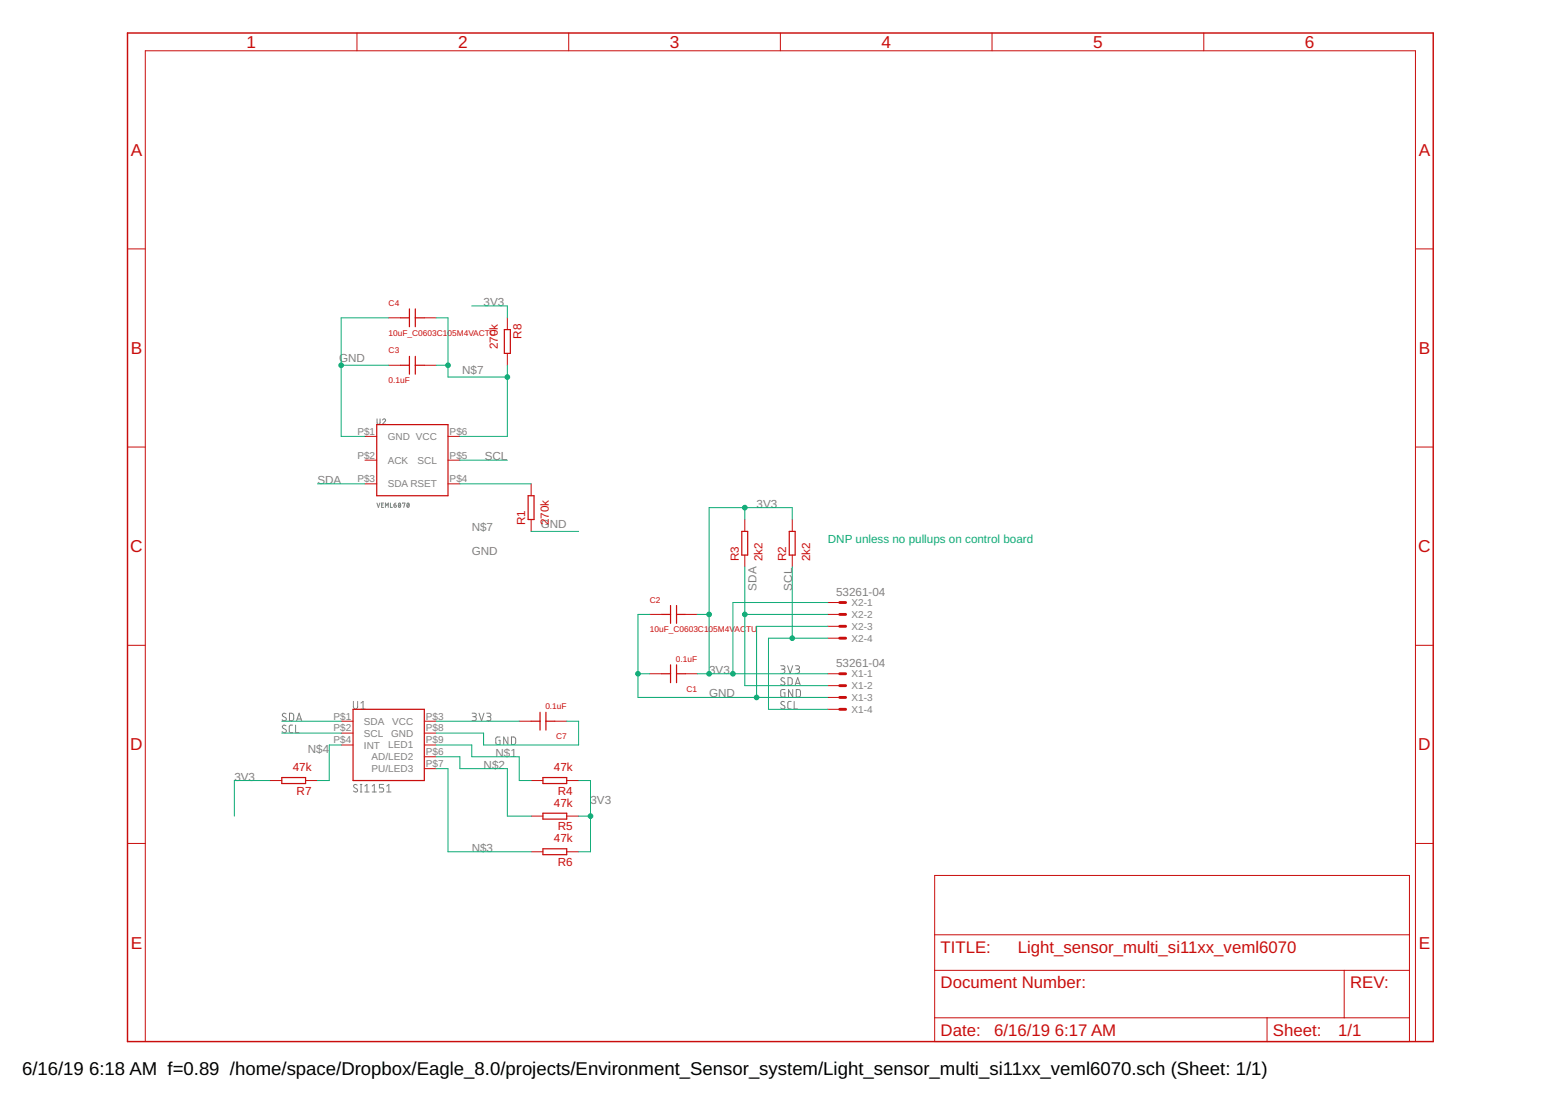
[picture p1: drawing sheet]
<?xml version="1.0" encoding="utf-8"?>
<!DOCTYPE eagle SYSTEM "eagle.dtd">
<eagle version="9.4.0">
<drawing>
<settings>
<setting alwaysvectorfont="yes"/>
<setting verticaltext="up"/>
</settings>
<grid distance="0.1" unitdist="inch" unit="inch" style="lines" multiple="1" display="no" altdistance="0.01" altunitdist="inch" altunit="inch"/>
<schematic xreflabel="%F%N/%S.%C%R" xrefpart="/%S.%C%R">
<libraries>
<library name="daneagle_db8.0">
<symbols>
<symbol name="CAP_NP">
<pin name="P$1" x="-5.08" y="0" visible="off" length="short" direction="pas"/>
<pin name="P$2" x="5.08" y="0" visible="off" length="short" direction="pas" rot="R180"/>
<wire x1="-0.635" y1="1.905" x2="-0.635" y2="0" width="0.254" layer="94"/>
<wire x1="-0.635" y1="0" x2="-0.635" y2="-1.905" width="0.254" layer="94"/>
<wire x1="0.635" y1="1.905" x2="0.635" y2="0" width="0.254" layer="94"/>
<wire x1="0.635" y1="0" x2="0.635" y2="-1.905" width="0.254" layer="94"/>
<wire x1="2.54" y1="0" x2="0.635" y2="0" width="0.254" layer="94"/>
<wire x1="-2.54" y1="0" x2="-0.635" y2="0" width="0.254" layer="94"/>
<text x="-5.08" y="2.54" size="1.27" layer="94">&gt;NAME</text>
<text x="-5.08" y="-3.81" size="1.27" layer="94">&gt;VALUE</text>
</symbol>
<symbol name="SI1151-AB00_AMBIENT_LIGHT">
<pin name="SDA" x="-10.16" y="2.54" length="short"/>
<pin name="SCL" x="-10.16" y="0" length="short"/>
<pin name="INT" x="-10.16" y="-2.54" length="short" direction="out"/>
<pin name="LED1" x="10.16" y="-2.54" length="short" direction="out" rot="R180"/>
<pin name="GND" x="10.16" y="0" length="short" direction="pwr" rot="R180"/>
<pin name="VCC" x="10.16" y="2.54" length="short" direction="pwr" rot="R180"/>
<wire x1="-7.62" y1="5.08" x2="-7.62" y2="-10.16" width="0.254" layer="94"/>
<wire x1="-7.62" y1="-10.16" x2="7.62" y2="-10.16" width="0.254" layer="94"/>
<wire x1="7.62" y1="-10.16" x2="7.62" y2="5.08" width="0.254" layer="94"/>
<wire x1="7.62" y1="5.08" x2="-7.62" y2="5.08" width="0.254" layer="94"/>
<pin name="AD/LED2" x="10.16" y="-5.08" length="short" direction="in" rot="R180"/>
<pin name="PU/LED3" x="10.16" y="-7.62" length="short" direction="in" rot="R180"/>
<text x="-7.62" y="5.08" size="1.778" layer="95" font="vector">&gt;NAME</text>
<text x="-7.62" y="-12.7" size="1.778" layer="96" font="vector">&gt;VALUE</text>
</symbol>
<symbol name="RESISTOR">
<pin name="P$1" x="-5.08" y="0" visible="off" length="short" direction="pas" swaplevel="1"/>
<pin name="P$2" x="5.08" y="0" visible="off" length="short" direction="pas" swaplevel="1" rot="R180"/>
<wire x1="-2.54" y1="0.635" x2="-2.54" y2="-0.635" width="0.254" layer="94"/>
<wire x1="-2.54" y1="-0.635" x2="2.54" y2="-0.635" width="0.254" layer="94"/>
<wire x1="2.54" y1="-0.635" x2="2.54" y2="0.635" width="0.254" layer="94"/>
<wire x1="2.54" y1="0.635" x2="-2.54" y2="0.635" width="0.254" layer="94"/>
<text x="-3.81" y="1.27" size="1.778" layer="94">&gt;NAME</text>
<text x="-3.81" y="-3.81" size="1.778" layer="94">&gt;VALUE</text>
</symbol>
<symbol name="VEML6070">
<pin name="GND" x="-10.16" y="5.08" length="short" direction="pwr"/>
<pin name="ACK" x="-10.16" y="0" length="short" direction="out"/>
<pin name="SDA" x="-10.16" y="-5.08" length="short"/>
<pin name="RSET" x="10.16" y="-5.08" length="short" direction="pas" rot="R180"/>
<pin name="SCL" x="10.16" y="0" length="short" direction="in" rot="R180"/>
<pin name="VCC" x="10.16" y="5.08" length="short" direction="pwr" rot="R180"/>
<wire x1="-7.62" y1="7.62" x2="-7.62" y2="-7.62" width="0.254" layer="94"/>
<wire x1="-7.62" y1="-7.62" x2="7.62" y2="-7.62" width="0.254" layer="94"/>
<wire x1="7.62" y1="-7.62" x2="7.62" y2="7.62" width="0.254" layer="94"/>
<wire x1="7.62" y1="7.62" x2="-7.62" y2="7.62" width="0.254" layer="94"/>
<text x="-7.62" y="7.62" size="1.27" layer="95" font="vector">&gt;NAME</text>
<text x="-7.62" y="-10.16" size="1.016" layer="96" font="vector">&gt;VALUE</text>
</symbol>
</symbols>
<devicesets>
<deviceset name="CAP_NP" prefix="C" uservalue="yes">
<gates>
<gate name="G$1" symbol="CAP_NP" x="0" y="0"/>
</gates>
<devices>
<device name="_0603" package="SMD_0603">
<connects>
<connect gate="G$1" pin="P$1" pad="P$1"/>
<connect gate="G$1" pin="P$2" pad="P$2"/>
</connects>
<technologies>
<technology name=""/>
</technologies>
</device>
<device name="_1206" package="SMD_1206">
<connects>
<connect gate="G$1" pin="P$1" pad="P$1"/>
<connect gate="G$1" pin="P$2" pad="P$2"/>
</connects>
<technologies>
<technology name=""/>
</technologies>
</device>
<device name="_0402" package="SMD_0402">
<connects>
<connect gate="G$1" pin="P$1" pad="P$1"/>
<connect gate="G$1" pin="P$2" pad="P$2"/>
</connects>
<technologies>
<technology name=""/>
</technologies>
</device>
<device name="_0805" package="SMD_0805">
<connects>
<connect gate="G$1" pin="P$1" pad="P$1"/>
<connect gate="G$1" pin="P$2" pad="P$2"/>
</connects>
<technologies>
<technology name=""/>
</technologies>
</device>
<device name="_1812" package="SMD_1812">
<connects>
<connect gate="G$1" pin="P$1" pad="P$1"/>
<connect gate="G$1" pin="P$2" pad="P$2"/>
</connects>
<technologies>
<technology name=""/>
</technologies>
</device>
<device name="_1210" package="SMD_1210">
<connects>
<connect gate="G$1" pin="P$1" pad="P$1"/>
<connect gate="G$1" pin="P$2" pad="P$2"/>
</connects>
<technologies>
<technology name=""/>
</technologies>
</device>
</devices>
</deviceset>
<deviceset name="SI1151_AB00" prefix="U">
<gates>
<gate name="G$1" symbol="SI1151-AB00_AMBIENT_LIGHT" x="0" y="2.54"/>
</gates>
<devices>
<device name="_DFN10" package="QFN10">
<connects>
<connect gate="G$1" pin="AD/LED2" pad="P$6"/>
<connect gate="G$1" pin="GND" pad="P$8"/>
<connect gate="G$1" pin="INT" pad="P$4"/>
<connect gate="G$1" pin="LED1" pad="P$9"/>
<connect gate="G$1" pin="PU/LED3" pad="P$7"/>
<connect gate="G$1" pin="SCL" pad="P$2"/>
<connect gate="G$1" pin="SDA" pad="P$1"/>
<connect gate="G$1" pin="VCC" pad="P$3"/>
</connects>
<technologies>
<technology name=""/>
</technologies>
</device>
</devices>
</deviceset>
<deviceset name="VEML6070" prefix="U">
<gates>
<gate name="G$1" symbol="VEML6070" x="0" y="0"/>
</gates>
<devices>
<device name="_OPLGA" package="OPLGA-6">
<connects>
<connect gate="G$1" pin="ACK" pad="P$2"/>
<connect gate="G$1" pin="GND" pad="P$1"/>
<connect gate="G$1" pin="RSET" pad="P$4"/>
<connect gate="G$1" pin="SCL" pad="P$5"/>
<connect gate="G$1" pin="SDA" pad="P$3"/>
<connect gate="G$1" pin="VCC" pad="P$6"/>
</connects>
<technologies>
<technology name=""/>
</technologies>
</device>
</devices>
</deviceset>
<deviceset name="RESISTOR" prefix="R" uservalue="yes">
<gates>
<gate name="G$1" symbol="RESISTOR" x="0" y="0"/>
</gates>
<devices>
<device name="_0603" package="SMD_0603">
<connects>
<connect gate="G$1" pin="P$1" pad="P$1"/>
<connect gate="G$1" pin="P$2" pad="P$2"/>
</connects>
<technologies>
<technology name=""/>
</technologies>
</device>
<device name="_1206" package="SMD_1206">
<connects>
<connect gate="G$1" pin="P$1" pad="P$1"/>
<connect gate="G$1" pin="P$2" pad="P$2"/>
</connects>
<technologies>
<technology name=""/>
</technologies>
</device>
<device name="_0402" package="SMD_0402">
<connects>
<connect gate="G$1" pin="P$1" pad="P$1"/>
<connect gate="G$1" pin="P$2" pad="P$2"/>
</connects>
<technologies>
<technology name=""/>
</technologies>
</device>
<device name="_2010" package="SMD_2010">
<connects>
<connect gate="G$1" pin="P$1" pad="P$1"/>
<connect gate="G$1" pin="P$2" pad="P$2"/>
</connects>
<technologies>
<technology name=""/>
</technologies>
</device>
<device name="_0805" package="SMD_0805">
<connects>
<connect gate="G$1" pin="P$1" pad="P$1"/>
<connect gate="G$1" pin="P$2" pad="P$2"/>
</connects>
<technologies>
<technology name=""/>
</technologies>
</device>
<device name="_2512" package="SMD_2512">
<connects>
<connect gate="G$1" pin="P$1" pad="P$1"/>
<connect gate="G$1" pin="P$2" pad="P$2"/>
</connects>
<technologies>
<technology name=""/>
</technologies>
</device>
<device name="PTH_300" package="RES_1/4W_PTH_300">
<connects>
<connect gate="G$1" pin="P$1" pad="1"/>
<connect gate="G$1" pin="P$2" pad="2"/>
</connects>
<technologies>
<technology name=""/>
</technologies>
</device>
<device name="_PTH_350" package="RES_1/4W_PTH_350">
<connects>
<connect gate="G$1" pin="P$1" pad="1"/>
<connect gate="G$1" pin="P$2" pad="2"/>
</connects>
<technologies>
<technology name=""/>
</technologies>
</device>
<device name="_PTH_400" package="RES_1/4W_PTH_400">
<connects>
<connect gate="G$1" pin="P$1" pad="1"/>
<connect gate="G$1" pin="P$2" pad="2"/>
</connects>
<technologies>
<technology name=""/>
</technologies>
</device>
</devices>
</deviceset>
</devicesets>
</library>
<library name="frames">
<symbols>
<symbol name="FRAME_A_L">
<frame x1="0" y1="0" x2="279.4" y2="215.9" columns="6" rows="5" layer="94" border-bottom="no"/>
</symbol>
<symbol name="DOCFIELD">
<wire x1="0" y1="0" x2="71.12" y2="0" width="0.1016" layer="94"/>
<wire x1="101.6" y1="15.24" x2="87.63" y2="15.24" width="0.1016" layer="94"/>
<wire x1="0" y1="0" x2="0" y2="5.08" width="0.1016" layer="94"/>
<wire x1="0" y1="5.08" x2="71.12" y2="5.08" width="0.1016" layer="94"/>
<wire x1="0" y1="5.08" x2="0" y2="15.24" width="0.1016" layer="94"/>
<wire x1="101.6" y1="15.24" x2="101.6" y2="5.08" width="0.1016" layer="94"/>
<wire x1="71.12" y1="5.08" x2="71.12" y2="0" width="0.1016" layer="94"/>
<wire x1="71.12" y1="5.08" x2="87.63" y2="5.08" width="0.1016" layer="94"/>
<wire x1="71.12" y1="0" x2="101.6" y2="0" width="0.1016" layer="94"/>
<wire x1="87.63" y1="15.24" x2="87.63" y2="5.08" width="0.1016" layer="94"/>
<wire x1="87.63" y1="15.24" x2="0" y2="15.24" width="0.1016" layer="94"/>
<wire x1="87.63" y1="5.08" x2="101.6" y2="5.08" width="0.1016" layer="94"/>
<wire x1="101.6" y1="5.08" x2="101.6" y2="0" width="0.1016" layer="94"/>
<wire x1="0" y1="15.24" x2="0" y2="22.86" width="0.1016" layer="94"/>
<wire x1="101.6" y1="35.56" x2="0" y2="35.56" width="0.1016" layer="94"/>
<wire x1="101.6" y1="35.56" x2="101.6" y2="22.86" width="0.1016" layer="94"/>
<wire x1="0" y1="22.86" x2="101.6" y2="22.86" width="0.1016" layer="94"/>
<wire x1="0" y1="22.86" x2="0" y2="35.56" width="0.1016" layer="94"/>
<wire x1="101.6" y1="22.86" x2="101.6" y2="15.24" width="0.1016" layer="94"/>
<text x="1.27" y="1.27" size="2.54" layer="94">Date:</text>
<text x="12.7" y="1.27" size="2.54" layer="94">&gt;LAST_DATE_TIME</text>
<text x="72.39" y="1.27" size="2.54" layer="94">Sheet:</text>
<text x="86.36" y="1.27" size="2.54" layer="94">&gt;SHEET</text>
<text x="88.9" y="11.43" size="2.54" layer="94">REV:</text>
<text x="1.27" y="19.05" size="2.54" layer="94">TITLE:</text>
<text x="1.27" y="11.43" size="2.54" layer="94">Document Number:</text>
<text x="17.78" y="19.05" size="2.54" layer="94">&gt;DRAWING_NAME</text>
</symbol>
</symbols>
<devicesets>
<deviceset name="FRAME_A_L" prefix="FRAME" uservalue="yes">
<gates>
<gate name="G$1" symbol="FRAME_A_L" x="0" y="0" addlevel="always"/>
<gate name="G$2" symbol="DOCFIELD" x="172.72" y="0" addlevel="always"/>
</gates>
<devices>
<device name="">
<technologies>
<technology name=""/>
</technologies>
</device>
</devices>
</deviceset>
</devicesets>
</library>
<library name="con-molex">
<symbols>
<symbol name="MV">
<wire x1="1.27" y1="0" x2="0" y2="0" width="0.6096" layer="94"/>
<text x="2.54" y="-0.762" size="1.524" layer="95">&gt;NAME</text>
<text x="-0.762" y="1.397" size="1.778" layer="96">&gt;VALUE</text>
<pin name="S" x="-2.54" y="0" visible="off" length="short" direction="pas"/>
</symbol>
<symbol name="M">
<wire x1="1.27" y1="0" x2="0" y2="0" width="0.6096" layer="94"/>
<text x="2.54" y="-0.762" size="1.524" layer="95">&gt;NAME</text>
<pin name="S" x="-2.54" y="0" visible="off" length="short" direction="pas"/>
</symbol>
</symbols>
<devicesets>
<deviceset name="53?-04" prefix="X">
<gates>
<gate name="-1" symbol="MV" x="0" y="2.54" addlevel="always" swaplevel="1"/>
<gate name="-2" symbol="M" x="0" y="0" addlevel="always" swaplevel="1"/>
<gate name="-3" symbol="M" x="0" y="-2.54" addlevel="always" swaplevel="1"/>
<gate name="-4" symbol="M" x="0" y="-5.08" addlevel="always" swaplevel="1"/>
</gates>
<devices>
<device name="047" package="53047-04">
<connects>
<connect gate="-1" pin="S" pad="1"/>
<connect gate="-2" pin="S" pad="2"/>
<connect gate="-3" pin="S" pad="3"/>
<connect gate="-4" pin="S" pad="4"/>
</connects>
<package3dinstances>
<package3dinstance package3d_urn="urn:adsk.eagle:package:8078513/1"/>
</package3dinstances>
<technologies>
<technology name="">
<attribute name="MF" value="WALDOM/MOLEX" constant="no"/>
<attribute name="MPN" value="53047-0410" constant="no"/>
<attribute name="OC_FARNELL" value="9733060" constant="no"/>
<attribute name="OC_NEWARK" value="38C9900" constant="no"/>
</technology>
</technologies>
</device>
<device name="048" package="53048-04">
<connects>
<connect gate="-1" pin="S" pad="1"/>
<connect gate="-2" pin="S" pad="2"/>
<connect gate="-3" pin="S" pad="3"/>
<connect gate="-4" pin="S" pad="4"/>
</connects>
<package3dinstances>
<package3dinstance package3d_urn="urn:adsk.eagle:package:8078564/1"/>
</package3dinstances>
<technologies>
<technology name="">
<attribute name="MF" value="MOLEX" constant="no"/>
<attribute name="MPN" value="53048-0410" constant="no"/>
<attribute name="OC_FARNELL" value="1462887" constant="no"/>
<attribute name="OC_NEWARK" value="57H4721" constant="no"/>
</technology>
</technologies>
</device>
<device name="261" package="53261-04">
<connects>
<connect gate="-1" pin="S" pad="1"/>
<connect gate="-2" pin="S" pad="2"/>
<connect gate="-3" pin="S" pad="3"/>
<connect gate="-4" pin="S" pad="4"/>
</connects>
<package3dinstances>
<package3dinstance package3d_urn="urn:adsk.eagle:package:8078535/1"/>
</package3dinstances>
<technologies>
<technology name="">
<attribute name="MF" value="MOLEX" constant="no"/>
<attribute name="MPN" value="" constant="no"/>
<attribute name="OC_FARNELL" value="1125374" constant="no"/>
<attribute name="OC_NEWARK" value="unknown" constant="no"/>
</technology>
</technologies>
</device>
<device name="398" package="53398-04">
<connects>
<connect gate="-1" pin="S" pad="1"/>
<connect gate="-2" pin="S" pad="2"/>
<connect gate="-3" pin="S" pad="3"/>
<connect gate="-4" pin="S" pad="4"/>
</connects>
<package3dinstances>
<package3dinstance package3d_urn="urn:adsk.eagle:package:8078549/1"/>
</package3dinstances>
<technologies>
<technology name="">
<attribute name="MF" value="MOLEX" constant="no"/>
<attribute name="MPN" value="" constant="no"/>
<attribute name="OC_FARNELL" value="1125367" constant="no"/>
<attribute name="OC_NEWARK" value="unknown" constant="no"/>
</technology>
</technologies>
</device>
</devices>
</deviceset>
</devicesets>
</library>
</libraries>
<attributes>
</attributes>
<variantdefs>
</variantdefs>
<classes>
<class number="0" name="default" width="0" drill="0">
</class>
</classes>
<parts>
<part name="FRAME1" library="frames" deviceset="FRAME_A_L" device=""/>
<part name="C1" library="daneagle_db8.0" deviceset="CAP_NP" device="_0402" value="0.1uF"/>
<part name="C2" library="daneagle_db8.0" deviceset="CAP_NP" device="_1206" value="10uF_C0603C105M4VACTU"/>
<part name="X1" library="con-molex" deviceset="53?-04" device="261" package3d_urn="urn:adsk.eagle:package:8078535/1"/>
<part name="C3" library="daneagle_db8.0" deviceset="CAP_NP" device="_0402" value="0.1uF"/>
<part name="C7" library="daneagle_db8.0" deviceset="CAP_NP" device="_0402" value="0.1uF"/>
<part name="X2" library="con-molex" deviceset="53?-04" device="261" package3d_urn="urn:adsk.eagle:package:8078535/1"/>
<part name="U1" library="daneagle_db8.0" deviceset="SI1151_AB00" device="_DFN10" value="SI1151"/>
<part name="U2" library="daneagle_db8.0" deviceset="VEML6070" device="_OPLGA" value="VEML6070"/>
<part name="R1" library="daneagle_db8.0" deviceset="RESISTOR" device="_0402" value="270k"/>
<part name="R2" library="daneagle_db8.0" deviceset="RESISTOR" device="_0402" value="2k2"/>
<part name="R3" library="daneagle_db8.0" deviceset="RESISTOR" device="_0402" value="2k2"/>
<part name="R4" library="daneagle_db8.0" deviceset="RESISTOR" device="_0402" value="47k"/>
<part name="R5" library="daneagle_db8.0" deviceset="RESISTOR" device="_0402" value="47k"/>
<part name="R6" library="daneagle_db8.0" deviceset="RESISTOR" device="_0402" value="47k"/>
<part name="R7" library="daneagle_db8.0" deviceset="RESISTOR" device="_0402" value="47k"/>
<part name="R8" library="daneagle_db8.0" deviceset="RESISTOR" device="_0402" value="270k"/>
<part name="C4" library="daneagle_db8.0" deviceset="CAP_NP" device="_1206" value="10uF_C0603C105M4VACTU"/>
</parts>
<sheets>
<sheet>
<plain>
</plain>
<instances>
<instance part="FRAME1" gate="G$1" x="0" y="0" smashed="yes"/>
<instance part="FRAME1" gate="G$2" x="172.72" y="0" smashed="yes">
<attribute name="LAST_DATE_TIME" x="185.42" y="1.27" size="2.54" layer="94"/>
<attribute name="SHEET" x="259.08" y="1.27" size="2.54" layer="94"/>
<attribute name="DRAWING_NAME" x="190.5" y="19.05" size="2.54" layer="94"/>
</instance>
<instance part="C1" gate="G$1" x="116.84" y="78.74" smashed="yes" rot="R180">
<attribute name="NAME" x="121.92" y="76.2" size="1.27" layer="94" rot="R180"/>
<attribute name="VALUE" x="121.92" y="82.55" size="1.27" layer="94" rot="R180"/>
</instance>
<instance part="C2" gate="G$1" x="116.84" y="91.44" smashed="yes">
<attribute name="NAME" x="111.76" y="93.98" size="1.27" layer="94"/>
<attribute name="VALUE" x="111.76" y="87.63" size="1.27" layer="94"/>
</instance>
<instance part="X1" gate="-1" x="152.4" y="78.74" smashed="yes">
<attribute name="NAME" x="154.94" y="77.978" size="1.524" layer="95"/>
<attribute name="VALUE" x="151.638" y="80.137" size="1.778" layer="96"/>
</instance>
<instance part="X1" gate="-2" x="152.4" y="76.2" smashed="yes">
<attribute name="NAME" x="154.94" y="75.438" size="1.524" layer="95"/>
</instance>
<instance part="X1" gate="-3" x="152.4" y="73.66" smashed="yes">
<attribute name="NAME" x="154.94" y="72.898" size="1.524" layer="95"/>
</instance>
<instance part="X1" gate="-4" x="152.4" y="71.12" smashed="yes">
<attribute name="NAME" x="154.94" y="70.358" size="1.524" layer="95"/>
</instance>
<instance part="C3" gate="G$1" x="60.96" y="144.78" smashed="yes">
<attribute name="NAME" x="55.88" y="147.32" size="1.27" layer="94"/>
<attribute name="VALUE" x="55.88" y="140.97" size="1.27" layer="94"/>
</instance>
<instance part="C7" gate="G$1" x="88.9" y="68.58" smashed="yes" rot="R180">
<attribute name="NAME" x="93.98" y="66.04" size="1.27" layer="94" rot="R180"/>
<attribute name="VALUE" x="93.98" y="72.39" size="1.27" layer="94" rot="R180"/>
</instance>
<instance part="X2" gate="-1" x="152.4" y="93.98" smashed="yes">
<attribute name="NAME" x="154.94" y="93.218" size="1.524" layer="95"/>
<attribute name="VALUE" x="151.638" y="95.377" size="1.778" layer="96"/>
</instance>
<instance part="X2" gate="-2" x="152.4" y="91.44" smashed="yes">
<attribute name="NAME" x="154.94" y="90.678" size="1.524" layer="95"/>
</instance>
<instance part="X2" gate="-3" x="152.4" y="88.9" smashed="yes">
<attribute name="NAME" x="154.94" y="88.138" size="1.524" layer="95"/>
</instance>
<instance part="X2" gate="-4" x="152.4" y="86.36" smashed="yes">
<attribute name="NAME" x="154.94" y="85.598" size="1.524" layer="95"/>
</instance>
<instance part="U1" gate="G$1" x="55.88" y="66.04" smashed="yes">
<attribute name="NAME" x="48.26" y="71.12" size="1.778" layer="95" font="vector"/>
<attribute name="VALUE" x="48.26" y="53.34" size="1.778" layer="96" font="vector"/>
</instance>
<instance part="U2" gate="G$1" x="60.96" y="124.46" smashed="yes">
<attribute name="NAME" x="53.34" y="132.08" size="1.27" layer="95" font="vector"/>
<attribute name="VALUE" x="53.34" y="114.3" size="1.016" layer="96" font="vector"/>
</instance>
<instance part="R1" gate="G$1" x="86.36" y="114.3" smashed="yes" rot="R90">
<attribute name="NAME" x="85.09" y="110.49" size="1.778" layer="94" rot="R90"/>
<attribute name="VALUE" x="90.17" y="110.49" size="1.778" layer="94" rot="R90"/>
</instance>
<instance part="R2" gate="G$1" x="142.24" y="106.68" smashed="yes" rot="R90">
<attribute name="NAME" x="140.97" y="102.87" size="1.778" layer="94" rot="R90"/>
<attribute name="VALUE" x="146.05" y="102.87" size="1.778" layer="94" rot="R90"/>
</instance>
<instance part="R3" gate="G$1" x="132.08" y="106.68" smashed="yes" rot="R90">
<attribute name="NAME" x="130.81" y="102.87" size="1.778" layer="94" rot="R90"/>
<attribute name="VALUE" x="135.89" y="102.87" size="1.778" layer="94" rot="R90"/>
</instance>
<instance part="R4" gate="G$1" x="91.44" y="55.88" smashed="yes" rot="R180">
<attribute name="NAME" x="95.25" y="54.61" size="1.778" layer="94" rot="R180"/>
<attribute name="VALUE" x="95.25" y="59.69" size="1.778" layer="94" rot="R180"/>
</instance>
<instance part="R5" gate="G$1" x="91.44" y="48.26" smashed="yes" rot="R180">
<attribute name="NAME" x="95.25" y="46.99" size="1.778" layer="94" rot="R180"/>
<attribute name="VALUE" x="95.25" y="52.07" size="1.778" layer="94" rot="R180"/>
</instance>
<instance part="R6" gate="G$1" x="91.44" y="40.64" smashed="yes" rot="R180">
<attribute name="NAME" x="95.25" y="39.37" size="1.778" layer="94" rot="R180"/>
<attribute name="VALUE" x="95.25" y="44.45" size="1.778" layer="94" rot="R180"/>
</instance>
<instance part="R7" gate="G$1" x="35.56" y="55.88" smashed="yes" rot="R180">
<attribute name="NAME" x="39.37" y="54.61" size="1.778" layer="94" rot="R180"/>
<attribute name="VALUE" x="39.37" y="59.69" size="1.778" layer="94" rot="R180"/>
</instance>
<instance part="R8" gate="G$1" x="81.28" y="149.86" smashed="yes" rot="R270">
<attribute name="NAME" x="82.55" y="153.67" size="1.778" layer="94" rot="R270"/>
<attribute name="VALUE" x="77.47" y="153.67" size="1.778" layer="94" rot="R270"/>
</instance>
<instance part="C4" gate="G$1" x="60.96" y="154.94" smashed="yes">
<attribute name="NAME" x="55.88" y="157.48" size="1.27" layer="94"/>
<attribute name="VALUE" x="55.88" y="151.13" size="1.27" layer="94"/>
</instance>
</instances>
<busses>
</busses>
<nets>
<net name="3V3" class="0">
<segment>
<label x="139.7" y="78.74" size="1.778" layer="95" font="vector"/>
<pinref part="C1" gate="G$1" pin="P$1"/>
<wire x1="149.86" y1="78.74" x2="129.54" y2="78.74" width="0.1524" layer="91"/>
<pinref part="C2" gate="G$1" pin="P$2"/>
<wire x1="129.54" y1="78.74" x2="124.46" y2="78.74" width="0.1524" layer="91"/>
<wire x1="124.46" y1="78.74" x2="121.92" y2="78.74" width="0.1524" layer="91"/>
<wire x1="121.92" y1="91.44" x2="124.46" y2="91.44" width="0.1524" layer="91"/>
<wire x1="124.46" y1="91.44" x2="124.46" y2="78.74" width="0.1524" layer="91"/>
<junction x="124.46" y="78.74"/>
<label x="124.46" y="78.74" size="1.778" layer="95"/>
<pinref part="X1" gate="-1" pin="S"/>
<pinref part="X2" gate="-1" pin="S"/>
<wire x1="149.86" y1="93.98" x2="129.54" y2="93.98" width="0.1524" layer="91"/>
<wire x1="129.54" y1="93.98" x2="129.54" y2="78.74" width="0.1524" layer="91"/>
<junction x="129.54" y="78.74"/>
<wire x1="124.46" y1="91.44" x2="124.46" y2="114.3" width="0.1524" layer="91"/>
<junction x="124.46" y="91.44"/>
<pinref part="R3" gate="G$1" pin="P$2"/>
<wire x1="132.08" y1="111.76" x2="132.08" y2="114.3" width="0.1524" layer="91"/>
<wire x1="132.08" y1="114.3" x2="142.24" y2="114.3" width="0.1524" layer="91"/>
<pinref part="R2" gate="G$1" pin="P$2"/>
<wire x1="142.24" y1="114.3" x2="142.24" y2="111.76" width="0.1524" layer="91"/>
<wire x1="124.46" y1="114.3" x2="132.08" y2="114.3" width="0.1524" layer="91"/>
<junction x="132.08" y="114.3"/>
<label x="134.62" y="114.3" size="1.778" layer="95"/>
</segment>
<segment>
<wire x1="83.82" y1="68.58" x2="66.04" y2="68.58" width="0.1524" layer="91"/>
<label x="73.66" y="68.58" size="1.778" layer="95" font="vector"/>
<pinref part="C7" gate="G$1" pin="P$2"/>
<pinref part="U1" gate="G$1" pin="VCC"/>
</segment>
<segment>
<wire x1="73.66" y1="157.48" x2="81.28" y2="157.48" width="0.1524" layer="91"/>
<wire x1="81.28" y1="157.48" x2="81.28" y2="154.94" width="0.1524" layer="91"/>
<pinref part="R8" gate="G$1" pin="P$1"/>
<label x="76.2" y="157.48" size="1.778" layer="95"/>
</segment>
<segment>
<wire x1="96.52" y1="55.88" x2="99.06" y2="55.88" width="0.1524" layer="91"/>
<wire x1="99.06" y1="55.88" x2="99.06" y2="48.26" width="0.1524" layer="91"/>
<wire x1="99.06" y1="48.26" x2="99.06" y2="40.64" width="0.1524" layer="91"/>
<wire x1="96.52" y1="48.26" x2="99.06" y2="48.26" width="0.1524" layer="91"/>
<junction x="99.06" y="48.26"/>
<label x="99.06" y="50.8" size="1.778" layer="95"/>
<wire x1="99.06" y1="40.64" x2="96.52" y2="40.64" width="0.1524" layer="91"/>
<pinref part="R4" gate="G$1" pin="P$1"/>
<pinref part="R5" gate="G$1" pin="P$1"/>
<pinref part="R6" gate="G$1" pin="P$1"/>
</segment>
<segment>
<label x="22.86" y="55.88" size="1.778" layer="95"/>
<wire x1="22.86" y1="55.88" x2="22.86" y2="48.26" width="0.1524" layer="91"/>
<wire x1="22.86" y1="55.88" x2="30.48" y2="55.88" width="0.1524" layer="91"/>
<pinref part="R7" gate="G$1" pin="P$2"/>
</segment>
</net>
<net name="SDA" class="0">
<segment>
<wire x1="132.08" y1="76.2" x2="149.86" y2="76.2" width="0.1524" layer="91"/>
<label x="139.7" y="76.2" size="1.778" layer="95" font="vector"/>
<pinref part="X1" gate="-2" pin="S"/>
<pinref part="X2" gate="-2" pin="S"/>
<wire x1="149.86" y1="91.44" x2="132.08" y2="91.44" width="0.1524" layer="91"/>
<wire x1="132.08" y1="91.44" x2="132.08" y2="76.2" width="0.1524" layer="91"/>
<pinref part="R3" gate="G$1" pin="P$1"/>
<wire x1="132.08" y1="91.44" x2="132.08" y2="101.6" width="0.1524" layer="91"/>
<junction x="132.08" y="91.44"/>
<label x="134.62" y="96.52" size="1.778" layer="95" rot="R90"/>
</segment>
<segment>
<wire x1="33.02" y1="68.58" x2="45.72" y2="68.58" width="0.1524" layer="91"/>
<label x="33.02" y="68.58" size="1.778" layer="95" font="vector"/>
<pinref part="U1" gate="G$1" pin="SDA"/>
</segment>
<segment>
<wire x1="40.64" y1="119.38" x2="50.8" y2="119.38" width="0.1524" layer="91"/>
<label x="40.64" y="119.38" size="1.778" layer="95"/>
<pinref part="U2" gate="G$1" pin="SDA"/>
</segment>
</net>
<net name="GND" class="0">
<segment>
<label x="139.7" y="73.66" size="1.778" layer="95" font="vector"/>
<pinref part="C1" gate="G$1" pin="P$2"/>
<wire x1="111.76" y1="78.74" x2="109.22" y2="78.74" width="0.1524" layer="91"/>
<wire x1="109.22" y1="78.74" x2="109.22" y2="73.66" width="0.1524" layer="91"/>
<wire x1="109.22" y1="73.66" x2="134.62" y2="73.66" width="0.1524" layer="91"/>
<pinref part="C2" gate="G$1" pin="P$1"/>
<wire x1="134.62" y1="73.66" x2="149.86" y2="73.66" width="0.1524" layer="91"/>
<wire x1="111.76" y1="91.44" x2="109.22" y2="91.44" width="0.1524" layer="91"/>
<wire x1="109.22" y1="91.44" x2="109.22" y2="78.74" width="0.1524" layer="91"/>
<junction x="109.22" y="78.74"/>
<label x="124.46" y="73.66" size="1.778" layer="95"/>
<pinref part="X1" gate="-3" pin="S"/>
<pinref part="X2" gate="-3" pin="S"/>
<wire x1="149.86" y1="88.9" x2="134.62" y2="88.9" width="0.1524" layer="91"/>
<wire x1="134.62" y1="88.9" x2="134.62" y2="73.66" width="0.1524" layer="91"/>
<junction x="134.62" y="73.66"/>
</segment>
<segment>
<label x="78.74" y="63.5" size="1.778" layer="95" font="vector"/>
<pinref part="C7" gate="G$1" pin="P$1"/>
<wire x1="93.98" y1="68.58" x2="96.52" y2="68.58" width="0.1524" layer="91"/>
<wire x1="96.52" y1="68.58" x2="96.52" y2="63.5" width="0.1524" layer="91"/>
<wire x1="96.52" y1="63.5" x2="76.2" y2="63.5" width="0.1524" layer="91"/>
<pinref part="U1" gate="G$1" pin="GND"/>
<wire x1="66.04" y1="66.04" x2="76.2" y2="66.04" width="0.1524" layer="91"/>
<wire x1="76.2" y1="66.04" x2="76.2" y2="63.5" width="0.1524" layer="91"/>
</segment>
<segment>
<label x="73.66" y="104.14" size="1.778" layer="95"/>
<wire x1="50.8" y1="129.54" x2="45.72" y2="129.54" width="0.1524" layer="91"/>
<wire x1="45.72" y1="129.54" x2="45.72" y2="144.78" width="0.1524" layer="91"/>
<pinref part="C3" gate="G$1" pin="P$1"/>
<wire x1="45.72" y1="144.78" x2="55.88" y2="144.78" width="0.1524" layer="91"/>
<pinref part="U2" gate="G$1" pin="GND"/>
<pinref part="C4" gate="G$1" pin="P$1"/>
<wire x1="55.88" y1="154.94" x2="45.72" y2="154.94" width="0.1524" layer="91"/>
<wire x1="45.72" y1="154.94" x2="45.72" y2="144.78" width="0.1524" layer="91"/>
<junction x="45.72" y="144.78"/>
<label x="50.8" y="147.32" size="1.778" layer="95" rot="R180"/>
</segment>
<segment>
<pinref part="R1" gate="G$1" pin="P$1"/>
<wire x1="86.36" y1="109.22" x2="96.52" y2="109.22" width="0.1524" layer="91"/>
<label x="93.98" y="111.76" size="1.778" layer="95" rot="R180"/>
</segment>
</net>
<net name="SCL" class="0">
<segment>
<wire x1="137.16" y1="71.12" x2="149.86" y2="71.12" width="0.1524" layer="91"/>
<label x="139.7" y="71.12" size="1.778" layer="95" font="vector"/>
<pinref part="X1" gate="-4" pin="S"/>
<pinref part="X2" gate="-4" pin="S"/>
<wire x1="149.86" y1="86.36" x2="142.24" y2="86.36" width="0.1524" layer="91"/>
<wire x1="142.24" y1="86.36" x2="137.16" y2="86.36" width="0.1524" layer="91"/>
<wire x1="137.16" y1="86.36" x2="137.16" y2="71.12" width="0.1524" layer="91"/>
<pinref part="R2" gate="G$1" pin="P$1"/>
<wire x1="142.24" y1="86.36" x2="142.24" y2="101.6" width="0.1524" layer="91"/>
<junction x="142.24" y="86.36"/>
<label x="142.24" y="96.52" size="1.778" layer="95" rot="R90"/>
</segment>
<segment>
<wire x1="33.02" y1="66.04" x2="45.72" y2="66.04" width="0.1524" layer="91"/>
<label x="33.02" y="66.04" size="1.778" layer="95" font="vector"/>
<pinref part="U1" gate="G$1" pin="SCL"/>
</segment>
<segment>
<wire x1="81.28" y1="124.46" x2="71.12" y2="124.46" width="0.1524" layer="91"/>
<label x="81.28" y="124.46" size="1.778" layer="95" rot="MR0"/>
<pinref part="U2" gate="G$1" pin="SCL"/>
</segment>
</net>
<net name="N$1" class="0">
<segment>
<pinref part="U1" gate="G$1" pin="LED1"/>
<wire x1="66.04" y1="63.5" x2="73.66" y2="63.5" width="0.1524" layer="91"/>
<wire x1="73.66" y1="63.5" x2="73.66" y2="60.96" width="0.1524" layer="91"/>
<wire x1="73.66" y1="60.96" x2="83.82" y2="60.96" width="0.1524" layer="91"/>
<wire x1="83.82" y1="60.96" x2="83.82" y2="55.88" width="0.1524" layer="91"/>
<wire x1="83.82" y1="55.88" x2="86.36" y2="55.88" width="0.1524" layer="91"/>
<pinref part="R4" gate="G$1" pin="P$2"/>
<label x="78.74" y="60.96" size="1.778" layer="95"/>
</segment>
</net>
<net name="N$2" class="0">
<segment>
<pinref part="U1" gate="G$1" pin="AD/LED2"/>
<wire x1="66.04" y1="60.96" x2="71.12" y2="60.96" width="0.1524" layer="91"/>
<wire x1="71.12" y1="60.96" x2="71.12" y2="58.42" width="0.1524" layer="91"/>
<wire x1="71.12" y1="58.42" x2="81.28" y2="58.42" width="0.1524" layer="91"/>
<wire x1="81.28" y1="58.42" x2="81.28" y2="48.26" width="0.1524" layer="91"/>
<wire x1="81.28" y1="48.26" x2="86.36" y2="48.26" width="0.1524" layer="91"/>
<pinref part="R5" gate="G$1" pin="P$2"/>
<label x="76.2" y="58.42" size="1.778" layer="95"/>
</segment>
</net>
<net name="N$3" class="0">
<segment>
<pinref part="U1" gate="G$1" pin="PU/LED3"/>
<wire x1="66.04" y1="58.42" x2="68.58" y2="58.42" width="0.1524" layer="91"/>
<wire x1="68.58" y1="58.42" x2="68.58" y2="40.64" width="0.1524" layer="91"/>
<wire x1="68.58" y1="40.64" x2="86.36" y2="40.64" width="0.1524" layer="91"/>
<pinref part="R6" gate="G$1" pin="P$2"/>
<label x="73.66" y="40.64" size="1.778" layer="95"/>
</segment>
</net>
<net name="N$4" class="0">
<segment>
<pinref part="U1" gate="G$1" pin="INT"/>
<wire x1="45.72" y1="63.5" x2="43.18" y2="63.5" width="0.1524" layer="91"/>
<wire x1="43.18" y1="63.5" x2="43.18" y2="55.88" width="0.1524" layer="91"/>
<wire x1="43.18" y1="55.88" x2="40.64" y2="55.88" width="0.1524" layer="91"/>
<label x="43.18" y="63.5" size="1.778" layer="95" rot="R180"/>
<pinref part="R7" gate="G$1" pin="P$1"/>
</segment>
</net>
<net name="N$5" class="0">
<segment>
<pinref part="U2" gate="G$1" pin="RSET"/>
<pinref part="R1" gate="G$1" pin="P$2"/>
<wire x1="71.12" y1="119.38" x2="86.36" y2="119.38" width="0.1524" layer="91"/>
</segment>
</net>
<net name="N$7" class="0">
<segment>
<pinref part="R8" gate="G$1" pin="P$2"/>
<wire x1="81.28" y1="144.78" x2="81.28" y2="142.24" width="0.1524" layer="91"/>
<wire x1="81.28" y1="142.24" x2="81.28" y2="129.54" width="0.1524" layer="91"/>
<wire x1="81.28" y1="129.54" x2="71.12" y2="129.54" width="0.1524" layer="91"/>
<pinref part="U2" gate="G$1" pin="VCC"/>
<label x="73.66" y="109.22" size="1.778" layer="95"/>
<pinref part="C3" gate="G$1" pin="P$2"/>
<wire x1="66.04" y1="144.78" x2="68.58" y2="144.78" width="0.1524" layer="91"/>
<wire x1="68.58" y1="144.78" x2="68.58" y2="142.24" width="0.1524" layer="91"/>
<wire x1="68.58" y1="142.24" x2="81.28" y2="142.24" width="0.1524" layer="91"/>
<junction x="81.28" y="142.24"/>
<wire x1="68.58" y1="144.78" x2="68.58" y2="154.94" width="0.1524" layer="91"/>
<junction x="68.58" y="144.78"/>
<pinref part="C4" gate="G$1" pin="P$2"/>
<wire x1="68.58" y1="154.94" x2="66.04" y2="154.94" width="0.1524" layer="91"/>
<label x="76.2" y="144.78" size="1.778" layer="95" rot="R180"/>
</segment>
</net>
</nets>
</sheet>
</sheets>
<errors>
<approved hash="104,1,66.04,68.58,U1,VCC,3V3,,,"/>
<approved hash="113,1,139.596,107.846,FRAME1,,,,,"/>
</errors>
</schematic>
</drawing>
<compatibility>
<note version="8.2" severity="warning">
Since Version 8.2, EAGLE supports online libraries. The ids
of those online libraries will not be understood (or retained)
with this version.
</note>
<note version="8.3" severity="warning">
Since Version 8.3, EAGLE supports URNs for individual library
assets (packages, symbols, and devices). The URNs of those assets
will not be understood (or retained) with this version.
</note>
<note version="8.3" severity="warning">
Since Version 8.3, EAGLE supports the association of 3D packages
with devices in libraries, schematics, and board files. Those 3D
packages will not be understood (or retained) with this version.
</note>
</compatibility>
</eagle>
